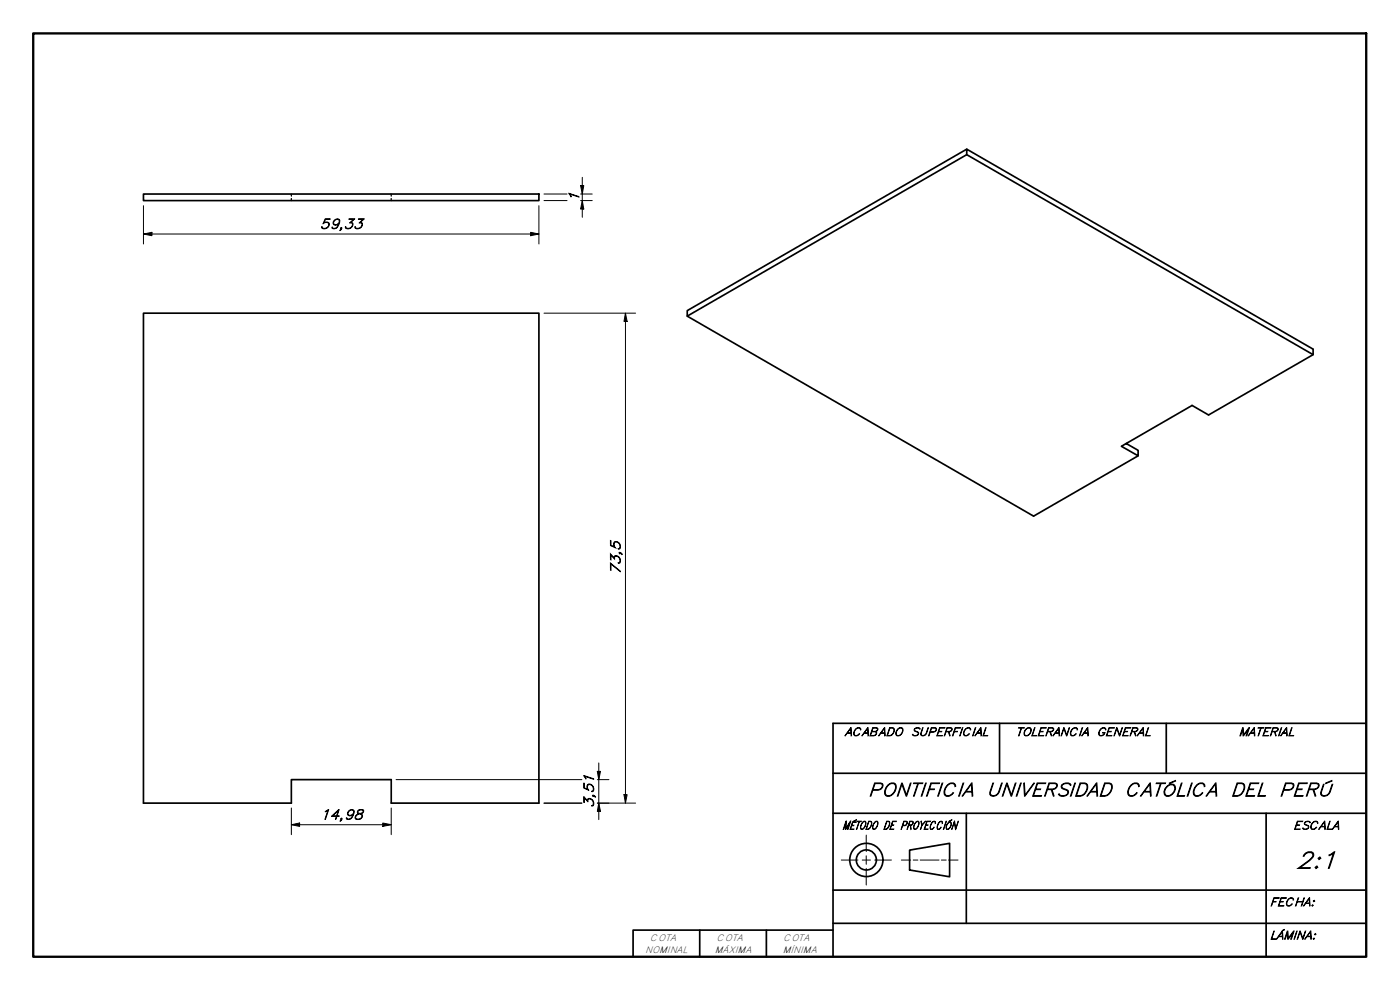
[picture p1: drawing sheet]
<svg xmlns="http://www.w3.org/2000/svg" width="420mm" height="297mm" viewBox="0 0 420 297" stroke-linecap="round" stroke-linejoin="round" font-family="sans-serif">
<!-- layer: Oculto (ISO) -->
<path d="M87.4 58.2v.7M87.4 59.5v.7M117.4 58.2v.7M117.4 59.5v.7" fill="none" stroke="#000" stroke-width=".38"/>
<!-- layer: Visible (ISO) -->
<path d="M43.1 58.2h118.6v2h-118.6zM290.1 46.4v-1.6l104 60v1.6l-31.4 18.1-4.9-2.8-21.3 12.2 5.1 2.9v-1.7l-3.6-2M290.1 44.8l-83.9 48.4v1.7M43.1 94h118.6v147h-44.3v-7.1h-30v7.1h-44.3zM394.1 106.4l-104-60-83.9 48.5 104 60 31.4-18.1" fill="none" stroke="#000" stroke-width=".51"/>
<!-- layer: Borde (ISO) -->
<path d="M10 10h400v277.1h-400z" fill="none" stroke="#000" stroke-width=".7"/>
<g fill="none" stroke="#000" stroke-width=".51">
<path d="M300 217v15M350 217v15M410 217h-160v70.1M250 232h160M250 244h160M273 255.1l12-2.1v10.1l-12-2.1zM290 244v33M380 244v43.1M210 279.1v8M230 279.1v8M250 279.1h-60v8M250 277h160"/>
<path d="M250 267.1h160"/>
<circle cx="260" cy="258" r="5"/>
<circle cx="260" cy="258" r="3"/>
</g>
<path d="M252.5 258h5M258.8 258h2.4M260 250.6v4.9M260 256.8v2.5M262.5 258h5M270.5 258h2.8M274.1 258h1.4M276.2 258h5.6M282.5 258h1.5M284.7 258h2.8M260 260.5v5" fill="none" stroke="#000" stroke-width=".3"/>
<!-- layer: Cota (ISO) -->
<g fill="none" stroke="#000" stroke-width=".3">
<path d="M163.3 58.2h6.9M174.2 55.7h1l-.4 2.5zM174.2 58.2h3.5M174.8 53.2v12M43.1 70.2l2.5-.5v1zM43.1 70.2h118.6M43.1 61.7v11.5M159.3 69.7l2.4 .5-2.4 .5zM161.7 61.7v11.5M163.3 60.2h6.9M174.2 60.2h3.5M174.8 60.2l.4 2.5h-1z"/>
<path d="M163.3 94h27.5M187.7 94l.5 2.4h-.9zM187.7 94v147M118.9 233.9h55.7M179.3 231.4h.9l-.5 2.5zM179.3 233.9h3.5M179.7 228.9v17M187.3 238.4h.9l-.5 2.6zM87.4 247.4l2.5-.5v1.1zM87.4 247.4h30M87.4 242.4v8M114.9 246.9l2.5 .5-2.5 .6z"/>
<path d="M117.4 242.4v8M163.3 241h11.3M179.3 241h11.5M179.7 241l.5 2.4h-.9z"/>
</g>
<path d="M174.2 55.7h1l-.4 2.5zM43.1 70.2l2.5-.5v1zM159.3 69.7l2.4 .5-2.4 .5zM174.8 60.2l.4 2.5h-1zM187.7 94l.5 2.4h-.9zM179.3 231.4h.9l-.5 2.5zM187.3 238.4h.9l-.5 2.6zM87.4 247.4l2.5-.5v1.1zM114.9 246.9l2.5 .5-2.5 .6zM179.7 241l.5 2.4h-.9z" fill="#000"/>
<text font-size="7" x="389.1" y="260.5">2:1</text>
<g font-size="5.6">
<text x="260.5" y="238.9">PONTIFICIA UNIVERSIDAD CATÓLICA</text>
<text x="369.3" y="238.9">DEL PERÚ</text>
</g>
<g font-size="4.2">
<text x="173.7" y="60.6" transform="rotate(-90 173.7 60.6)">1</text>
<text x="95.9" y="68.6">59,33</text>
<text x="186.2" y="172.5" transform="rotate(-90 186.2 172.5)">73,5</text>
<text x="96" y="245.9">14,98</text>
<text x="178.2" y="242.4" transform="rotate(-90 178.2 242.4)">3,51</text>
</g>
<g font-size="3.5">
<text x="253.5" y="220.8">ACABADO</text>
<text x="273.3" y="220.8">SUPERFICIAL</text>
<text x="304.8" y="220.8">TOLERANCIA</text>
<text x="329.1" y="220.8">GENERAL</text>
<text x="371.7" y="220.8">MATERIAL</text>
<text x="252.8" y="248.8">MÉTODO DE PROYECCIÓN</text>
<text x="388.1" y="248.8">ESCALA</text>
<text x="381.1" y="271.8">FECHA:</text>
<text x="381.1" y="281.8">LÁMINA:</text>
</g>
<g font-size="2.8">
<text x="193.6" y="285.9">NOMINAL</text>
<text x="195.1" y="282.2">COTA</text>
<text x="214.6" y="285.9">MÁXIMA</text>
<text x="215.1" y="282.2">COTA</text>
<text x="234.9" y="285.9">MÍNIMA</text>
<text x="235.1" y="282.2">COTA</text>
</g>
</svg>
